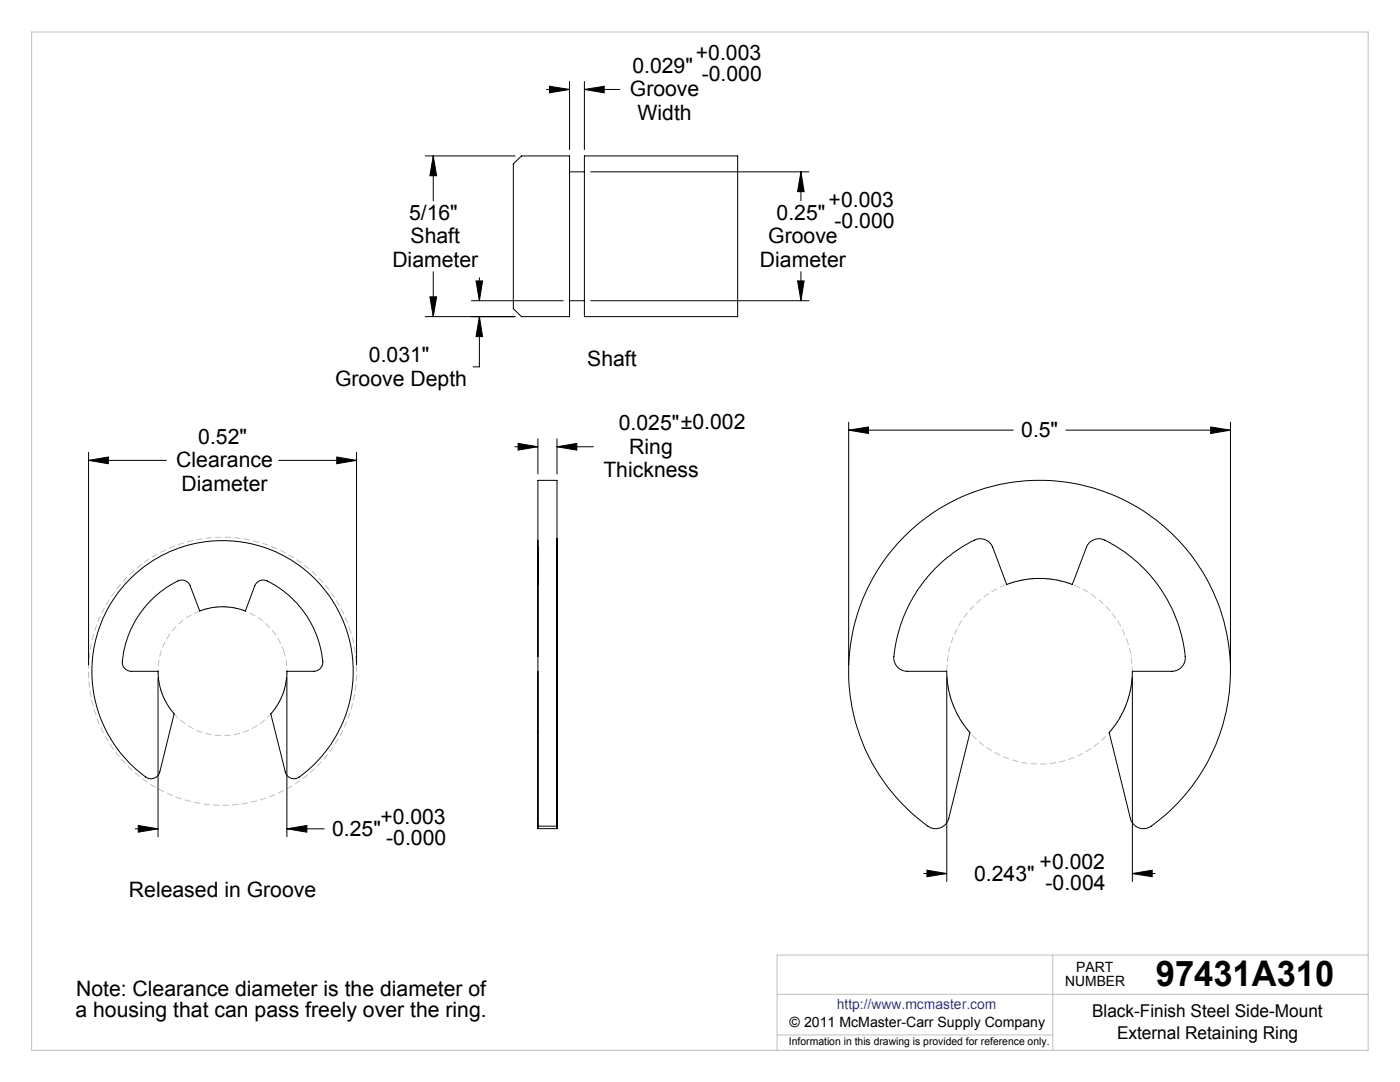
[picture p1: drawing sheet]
<svg xmlns="http://www.w3.org/2000/svg" width="279mm" height="216mm" viewBox="0 0 279 216" stroke-linecap="round" stroke-linejoin="round" font-family="sans-serif">
<g fill="none" stroke="#000" stroke-width=".2">
<path d="M109.1 17.9h4.6M109.7 17.2l4 .7-4 .6zM113.7 16.3v13.5M116.6 17.9l4-.7v1.3zM116.6 16.3v13.5M116.6 17.9h7.1M84.9 31.1h17.9M86.5 31.1l.6 4h-1.3zM86.5 31.1v9M102.4 32.7l1.7-1.6h9.6v32.1h-9.6l-1.7-1.6zM113.7 34.3h2.9M116.6 31.1h30.6v32.1h-30.6z"/>
<path d="M117.9 34.3h43.5M159.8 34.3l.7 3.9h-1.3zM159.8 34.3v5.8M85.8 59.2h1.3l-.6 4zM86.5 54.2v9M95 56.1h1.3l-.6 3.9zM95.7 55.4v4.6M159.2 56.1h1.3l-.7 3.9zM159.8 54.2v5.8M84.9 63.2h17.9M94.1 60h18.3M95.7 63.2l.6 4h-1.3z"/>
<path d="M95.7 63.2v10h-1.3M113.7 60h2.9M117.9 60h43.5M17.7 91.9l3.9-.7v1.3zM17.7 90.3v42.4M17.7 91.9h15.5M55.6 91.9h15.6M67.2 91.2l4 .7-4 .6zM71.2 90.3v42.4M102.8 89.1h4.6M103.4 88.5l4 .6-4 .7zM107.4 87.6v7"/>
<path d="M111.2 89.1l3.9-.6v1.3zM111.2 87.6v7M111.2 89.1h7.2M169.4 85.8l3.9-.6v1.3zM169.4 84.2v48.5M169.4 85.8h32.8M212.7 85.8h32.9M241.6 85.2l4 .6-4 .7zM245.6 84.2v48.5M26 115.5a26 26 0 0 1 38.4 1.7 26 26 0 0 1-5.2 38.1h-1l-.6-.3-.6-.6-3-11.9 1.2-1.6 1.2-2.4 .5-1.6 .3-1.7 .1-1.3h5.7l.8-.4 .5-.7a4 4 0 0 0-.2-2.7l-1-3.5-.7-1.6-1.3-2.3-1.6-2.1-1.3-1.3-1.8-1.5-1.5-1a4.2 4.2 0 0 0-2.6-1.1l-.7 .3-.6 .6-2 5.3-2.1-.6-2.1-.2-2.9 .2-2 .6-2-5.2-.8-.7-.8-.3a9.8 9.8 0 0 0-4.3 2.4l-2.7 2.5-2.3 3.2-1.4 3.1-1 3.5a3.8 3.8 0 0 0 0 2.6l.6 .7 .8 .2h5.5l.3 2.6 .7 2.4 1.2 2.2 1 1.4-2.8 11.7-.7 .8-.5 .3-.7 .1-.5-.1a26 26 0 0 1-3.5-39.8zM107.4 109.2v7.4v-1.2M107.4 107.8v23.2"/>
<path d="M111.2 115.4v1.2v-9.1v57.8M180.5 107a38.1 38.1 0 0 1 56.1 2.4 38.1 38.1 0 0 1-7.4 55.7 2.69 2.69 0 0 1-3.6-1.8l-4.2-17.1 .1-.3a18.5 18.5 0 0 0 4.5-12h8a2.67 2.67 0 0 0 2.5-2.9 28.8 28.8 0 0 0-16.7-23.4 2.67 2.67 0 0 0-3 1.6l-2.8 7.4-.3-.1a18.5 18.5 0 0 0-12.8 .1l-2.9-7.7a2.64 2.64 0 0 0-3.5-1.1 28.8 28.8 0 0 0-16.1 23.9 2.69 2.69 0 0 0 2.6 2.2h7.9l.1 1.6a18.4 18.4 0 0 0 4.6 10.7l-4.3 17.2a2.68 2.68 0 0 1-4.1 1.5 38.1 38.1 0 0 1-4.7-57.9zM31.5 135.2v31.8M57.3 135.2v31.8M107.4 133.9v31.4M188.9 135.2v40.7M226 135.2v40.7M27 165.4h4.5M27.6 164.7l3.9 .7-3.9 .7zM57.3 165.4l3.9-.7v1.4zM57.3 165.4h7.4M107.4 164.9v-69.1h3.8v69.1"/>
<path d="M107.4 164.9v.4M107.4 165.3h3.8M107.4 164.9h3.8M111.2 164.9v.4M184.4 174.3h4.5M185 173.6l3.9 .7-3.9 .6zM226 174.3l3.9-.7v1.3zM226 174.3h4.5"/>
</g>
<path d="M56.7 130.2a12.9 12.9 0 0 0-20.9-5.8 12.9 12.9 0 0 0 3.5 21.3 12.9 12.9 0 0 0 18-12l-.2-2-.4-1.5M70 126.1a26.8 26.8 0 0 0-44.8-10.8 26.8 26.8 0 0 0 12.2 44.4 26.8 26.8 0 0 0 33-32.2l-.4-1.4M225.2 128.5a18.5 18.5 0 0 0-30.3-8.2 18.5 18.5 0 0 0 5.7 30.9 18.5 18.5 0 0 0 25.4-18.5l-.4-2.4-.4-1.8" fill="none" stroke="#c0c0c0" stroke-width=".2" stroke-dasharray="1.3 .6" stroke-linecap="butt"/>
<path d="M6.3 6.4h266.7v203.2h-266.7zM155.1 198.4h117.9M210.1 190.6v19M273 190.6h-117.9v19M155.1 206.5h55" fill="none" stroke="#c0c0c0" stroke-width=".2"/>
<g fill="#000">
<path d="M169.4 85.8l3.9-.6v1.3zM241.6 85.2l4 .6-4 .7zM111.2 89.1l3.9-.6v1.3zM103.4 88.5l4 .6-4 .7zM17.7 91.9l3.9-.7v1.3zM67.2 91.2l4 .7-4 .6zM86.5 31.1l.6 4h-1.3zM85.8 59.2h1.3l-.6 4zM109.7 17.2l4 .7-4 .6zM116.6 17.9l4-.7v1.3zM159.8 34.3l.7 3.9h-1.3zM159.2 56.1h1.3l-.7 3.9zM95.7 63.2l.6 4h-1.3zM95 56.1h1.3l-.6 3.9z"/>
<path d="M185 173.6l3.9 .7-3.9 .6zM226 174.3l3.9-.7v1.3zM27.6 164.7l3.9 .7-3.9 .7zM57.3 165.4l3.9-.7v1.4z"/>
</g>
<text font-size="7.1" x="230.7" y="196.8">97431A310</text>
<g font-size="4.2">
<text x="138.9" y="11.9">+0.003</text>
<text x="126.2" y="14.5">0.029&quot;</text>
<text x="140" y="16.1">-0.000</text>
<text x="125.7" y="19.2">Groove</text>
<text x="127.2" y="24">Width</text>
<text x="165.4" y="41.4">+0.003</text>
<text x="81.6" y="43.8">5/16&quot;</text>
<text x="155" y="43.8">0.25&quot;</text>
<text x="166.6" y="45.6">-0.000</text>
<text x="78.3" y="53.3">Diameter</text>
<text x="81.9" y="48.5">Shaft</text>
<text x="151.7" y="53.3">Diameter</text>
<text x="153.3" y="48.5">Groove</text>
<text x="66.9" y="76.9">Groove Depth</text>
<text x="73.6" y="72.2">0.031&quot;</text>
<text x="117.2" y="73.1">Shaft</text>
<text x="39.6" y="88.5">0.52&quot;</text>
<text x="123.5" y="85.8">0.025&quot;±0.002</text>
<text x="203.8" y="87.2">0.5&quot;</text>
<text x="35.2" y="93.3">Clearance</text>
<text x="120.4" y="95.3">Thickness</text>
<text x="125.6" y="90.5">Ring</text>
<text x="36.2" y="98">Diameter</text>
<text x="66.3" y="166.8">0.25&quot;</text>
<text x="75.9" y="164.4">+0.003</text>
<text x="77.1" y="168.6">-0.000</text>
<text x="207.5" y="173.4">+0.002</text>
<text x="25.7" y="179.1">Released in Groove</text>
<text x="194.4" y="175.7">0.243&quot;</text>
<text x="208.7" y="177.7">-0.004</text>
<text x="15.1" y="203">a housing that can pass freely over the ring.</text>
<text x="15.2" y="198.7">Note: Clearance diameter is the diameter of</text>
</g>
<g font-size="3.5">
<text x="217.9" y="203">Black-Finish Steel Side-Mount</text>
<text x="222.9" y="207.3">External Retaining Ring</text>
</g>
<g font-size="2.8">
<text x="212.6" y="196.8">NUMBER</text>
<text x="214.8" y="194">PART</text>
<text x="157.6" y="205">© 2011 McMaster-Carr Supply Company</text>
</g>
<text font-size="2.8" fill="#00f" x="167" y="201.4">http://www.mcmaster.com</text>
<text font-size="2.1" x="157.5" y="208.5">Information in this drawing is provided for reference only.</text>
</svg>
